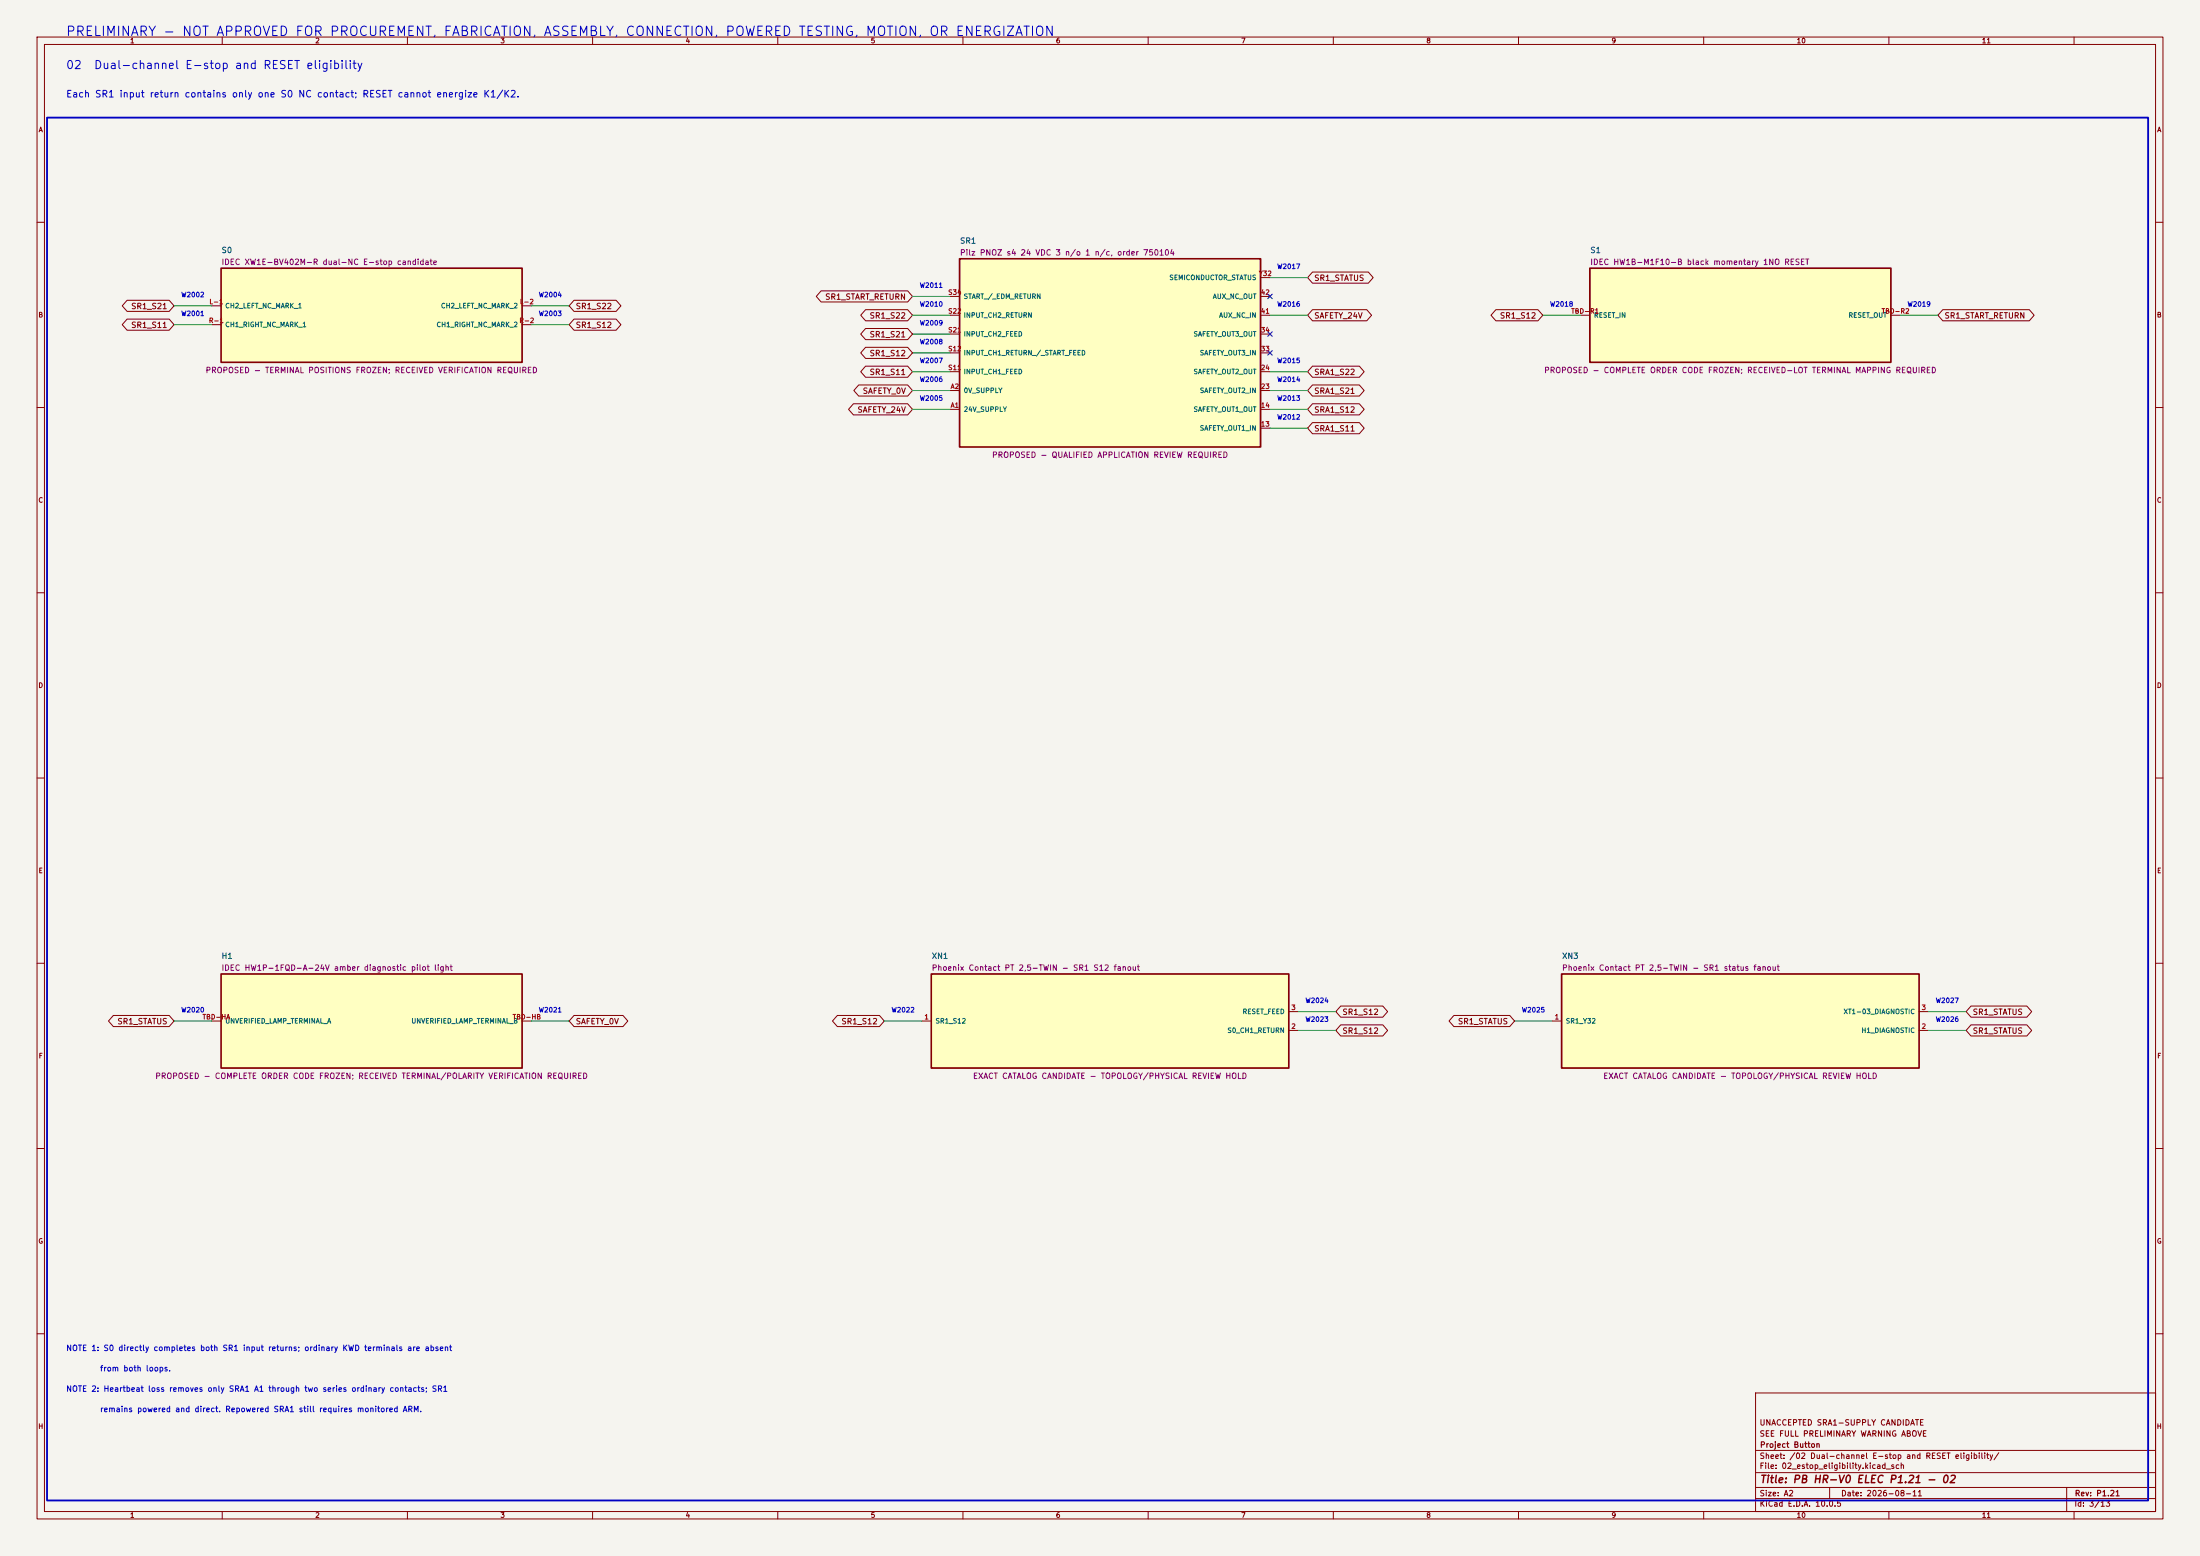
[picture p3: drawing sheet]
(kicad_sch
 (version 20250114) (generator "eeschema") (generator_version "10.0") (paper "A2")
 (title_block (title "PB HR-V0 ELEC P1.21 - 02") (date "2026-08-11") (rev "P1.21")
  (company "Project Button") (comment 1 "SEE FULL PRELIMINARY WARNING ABOVE") (comment 2 "UNACCEPTED SRA1-SUPPLY CANDIDATE"))
 (lib_symbols (symbol "PBV3:S0"
   (pin_names (offset 1.016)) (exclude_from_sim no) (in_bom yes) (on_board yes)
   (property "Reference" "S0" (at -40.64 -16.70 0) (effects (font (size 1.50 1.50)) (justify left bottom)))
   (property "Value" "IDEC XW1E-BV402M-R dual-NC E-stop candidate" (at 0.00 0.00 0) (effects (font (size 1.50 1.50)) (hide yes)))
   (property "Footprint" "" (at 0.00 0.00 0) (effects (font (size 1.50 1.50)) (hide yes)))
   (property "Datasheet" "https://www.idec.com/en-us/switches-indicator-lights/switches-pushbuttons/emergency-stop-switches/xw-22mm-estop/xw1e-bv402m-r" (at 0.00 0.00 0) (effects (font (size 1.50 1.50)) (hide yes)))
   (property "Description" "Candidate is documented as 40 mm mushroom, turn/pull reset, 2NC, screw terminal and terminal cover. With TOP up in the manufacturer bottom view, project channel 1 is the right NC pair marked 1-2 and channel 2 is the left NC pair marked 1-2. R-/L- prefixes are project-unique KiCad designators, not extra manufacturer markings. Verify orientation, markings and both positively opening NC channels on the received device before wiring." (at 0.00 0.00 0) (effects (font (size 1.50 1.50)) (hide yes)))
   (property "Status" "PROPOSED - TERMINAL POSITIONS FROZEN; RECEIVED VERIFICATION REQUIRED" (at 0.00 15.70 0) (effects (font (size 1.50 1.50)) (justify bottom)))
   (property "Evidence" "IDEC XW product page plus XW-Indicator-Datasheet terminal arrangement, rechecked 2026-08-06; exact received device still requires bottom-view and continuity verification." (at 0.00 0.00 0) (effects (font (size 1.50 1.50)) (hide yes)))
   (property "Display" "IDEC XW1E-BV402M-R dual-NC E-stop candidate" (at -40.64 -13.50 0) (effects (font (size 1.50 1.50)) (justify left bottom)))
   (symbol "S0_0_1"
    (rectangle (start -40.64 -12.70) (end 40.64 12.70) (stroke (width 0.45) (type solid)) (fill (type background))))
   (symbol "S0_1_1" (pin passive line (at -43.18 -2.54 0) (length 2.54) (name "CH1 RIGHT NC MARK 1" (effects (font (size 1.27 1.27)))) (number "R-1" (effects (font (size 1.27 1.27))))) (pin passive line (at -43.18 2.54 0) (length 2.54) (name "CH2 LEFT NC MARK 1" (effects (font (size 1.27 1.27)))) (number "L-1" (effects (font (size 1.27 1.27))))) (pin passive line (at 43.18 -2.54 180) (length 2.54) (name "CH1 RIGHT NC MARK 2" (effects (font (size 1.27 1.27)))) (number "R-2" (effects (font (size 1.27 1.27))))) (pin passive line (at 43.18 2.54 180) (length 2.54) (name "CH2 LEFT NC MARK 2" (effects (font (size 1.27 1.27)))) (number "L-2" (effects (font (size 1.27 1.27))))))
   (embedded_fonts no))
(symbol "PBV3:SR1"
   (pin_names (offset 1.016)) (exclude_from_sim no) (in_bom yes) (on_board yes)
   (property "Reference" "SR1" (at -40.64 -29.40 0) (effects (font (size 1.50 1.50)) (justify left bottom)))
   (property "Value" "Pilz PNOZ s4 24 VDC 3 n/o 1 n/c, order 750104" (at 0.00 0.00 0) (effects (font (size 1.50 1.50)) (hide yes)))
   (property "Footprint" "" (at 0.00 0.00 0) (effects (font (size 1.50 1.50)) (hide yes)))
   (property "Datasheet" "https://www.pilz.com/en-INT/eshop/product/750104" (at 0.00 0.00 0) (effects (font (size 1.50 1.50)) (hide yes)))
   (property "Description" "First-stage E-stop eligibility relay; all inputs, supply and outputs remain independent of the ordinary watchdog. Mode: short-cross detection plus monitored start on falling edge; seal and inspect selector with power removed." (at 0.00 0.00 0) (effects (font (size 1.50 1.50)) (hide yes)))
   (property "Status" "PROPOSED - QUALIFIED APPLICATION REVIEW REQUIRED" (at 0.00 28.40 0) (effects (font (size 1.50 1.50)) (justify bottom)))
   (property "Evidence" "Pilz operating manual 21396-EN-23; PDF metadata 2026-06-17; portal file 2026-06-22; SHA-256 4B6E4768CEFAEDAF54F006347D32A8A04964B59A16F3616D8AC43698D3626BB4; terminals and timing rechecked 2026-08-08." (at 0.00 0.00 0) (effects (font (size 1.50 1.50)) (hide yes)))
   (property "Display" "Pilz PNOZ s4 24 VDC 3 n/o 1 n/c, order 750104" (at -40.64 -26.20 0) (effects (font (size 1.50 1.50)) (justify left bottom)))
   (symbol "SR1_0_1"
    (rectangle (start -40.64 -25.40) (end 40.64 25.40) (stroke (width 0.45) (type solid)) (fill (type background))))
   (symbol "SR1_1_1" (pin passive line (at -43.18 -15.24 0) (length 2.54) (name "24V SUPPLY" (effects (font (size 1.27 1.27)))) (number "A1" (effects (font (size 1.27 1.27))))) (pin passive line (at -43.18 -10.16 0) (length 2.54) (name "0V SUPPLY" (effects (font (size 1.27 1.27)))) (number "A2" (effects (font (size 1.27 1.27))))) (pin passive line (at -43.18 -5.08 0) (length 2.54) (name "INPUT CH1 FEED" (effects (font (size 1.27 1.27)))) (number "S11" (effects (font (size 1.27 1.27))))) (pin passive line (at -43.18 0.00 0) (length 2.54) (name "INPUT CH1 RETURN / START FEED" (effects (font (size 1.27 1.27)))) (number "S12" (effects (font (size 1.27 1.27))))) (pin passive line (at -43.18 5.08 0) (length 2.54) (name "INPUT CH2 FEED" (effects (font (size 1.27 1.27)))) (number "S21" (effects (font (size 1.27 1.27))))) (pin passive line (at -43.18 10.16 0) (length 2.54) (name "INPUT CH2 RETURN" (effects (font (size 1.27 1.27)))) (number "S22" (effects (font (size 1.27 1.27))))) (pin passive line (at -43.18 15.24 0) (length 2.54) (name "START / EDM RETURN" (effects (font (size 1.27 1.27)))) (number "S34" (effects (font (size 1.27 1.27))))) (pin passive line (at 43.18 -20.32 180) (length 2.54) (name "SAFETY OUT1 IN" (effects (font (size 1.27 1.27)))) (number "13" (effects (font (size 1.27 1.27))))) (pin passive line (at 43.18 -15.24 180) (length 2.54) (name "SAFETY OUT1 OUT" (effects (font (size 1.27 1.27)))) (number "14" (effects (font (size 1.27 1.27))))) (pin passive line (at 43.18 -10.16 180) (length 2.54) (name "SAFETY OUT2 IN" (effects (font (size 1.27 1.27)))) (number "23" (effects (font (size 1.27 1.27))))) (pin passive line (at 43.18 -5.08 180) (length 2.54) (name "SAFETY OUT2 OUT" (effects (font (size 1.27 1.27)))) (number "24" (effects (font (size 1.27 1.27))))) (pin passive line (at 43.18 0.00 180) (length 2.54) (name "SAFETY OUT3 IN" (effects (font (size 1.27 1.27)))) (number "33" (effects (font (size 1.27 1.27))))) (pin passive line (at 43.18 5.08 180) (length 2.54) (name "SAFETY OUT3 OUT" (effects (font (size 1.27 1.27)))) (number "34" (effects (font (size 1.27 1.27))))) (pin passive line (at 43.18 10.16 180) (length 2.54) (name "AUX NC IN" (effects (font (size 1.27 1.27)))) (number "41" (effects (font (size 1.27 1.27))))) (pin passive line (at 43.18 15.24 180) (length 2.54) (name "AUX NC OUT" (effects (font (size 1.27 1.27)))) (number "42" (effects (font (size 1.27 1.27))))) (pin passive line (at 43.18 20.32 180) (length 2.54) (name "SEMICONDUCTOR STATUS" (effects (font (size 1.27 1.27)))) (number "Y32" (effects (font (size 1.27 1.27))))))
   (embedded_fonts no))
(symbol "PBV3:S1"
   (pin_names (offset 1.016)) (exclude_from_sim no) (in_bom yes) (on_board yes)
   (property "Reference" "S1" (at -40.64 -16.70 0) (effects (font (size 1.50 1.50)) (justify left bottom)))
   (property "Value" "IDEC HW1B-M1F10-B black momentary 1NO RESET" (at 0.00 0.00 0) (effects (font (size 1.50 1.50)) (hide yes)))
   (property "Footprint" "" (at 0.00 0.00 0) (effects (font (size 1.50 1.50)) (hide yes)))
   (property "Datasheet" "https://www.idec.com/en-us/switches-indicator-lights/switches-pushbuttons/pushbuttons-pilot-lights/hw-22mm-heavy-duty/hw1b-m1f10-b" (at 0.00 0.00 0) (effects (font (size 1.50 1.50)) (hide yes)))
   (property "Description" "Exact black flush momentary 1NO screw-terminal complete assembly is frozen for RESET. IDEC states that old and redesigned HW assemblies can ship under the same complete order code during the transition that began 2026-06-15, and the live product-page BOM returned no component detail on 2026-08-07. Do not copy legacy or push-in terminal numbers. The panel shall carry the explicit RESET legend and remain outside the swept envelope. Record the received design, underside orientation, molded terminal marks and released/pressed continuity before replacing either TBD terminal." (at 0.00 0.00 0) (effects (font (size 1.50 1.50)) (hide yes)))
   (property "Status" "PROPOSED - COMPLETE ORDER CODE FROZEN; RECEIVED-LOT TERMINAL MAPPING REQUIRED" (at 0.00 15.70 0) (effects (font (size 1.50 1.50)) (justify bottom)))
   (property "Evidence" "IDEC US product page and HW Series Catalog_Screw dated 2026-07-23 plus IDEC HW specification-change notice dated 2026-07-14; live page/BOM rechecked 2026-08-07." (at 0.00 0.00 0) (effects (font (size 1.50 1.50)) (hide yes)))
   (property "Display" "IDEC HW1B-M1F10-B black momentary 1NO RESET" (at -40.64 -13.50 0) (effects (font (size 1.50 1.50)) (justify left bottom)))
   (symbol "S1_0_1"
    (rectangle (start -40.64 -12.70) (end 40.64 12.70) (stroke (width 0.45) (type solid)) (fill (type background))))
   (symbol "S1_1_1" (pin passive line (at -43.18 0.00 0) (length 2.54) (name "RESET IN" (effects (font (size 1.27 1.27)))) (number "TBD-R1" (effects (font (size 1.27 1.27))))) (pin passive line (at 43.18 0.00 180) (length 2.54) (name "RESET OUT" (effects (font (size 1.27 1.27)))) (number "TBD-R2" (effects (font (size 1.27 1.27))))))
   (embedded_fonts no))
(symbol "PBV3:H1"
   (pin_names (offset 1.016)) (exclude_from_sim no) (in_bom yes) (on_board yes)
   (property "Reference" "H1" (at -40.64 -16.70 0) (effects (font (size 1.50 1.50)) (justify left bottom)))
   (property "Value" "IDEC HW1P-1FQD-A-24V amber diagnostic pilot light" (at 0.00 0.00 0) (effects (font (size 1.50 1.50)) (hide yes)))
   (property "Footprint" "" (at 0.00 0.00 0) (effects (font (size 1.50 1.50)) (hide yes)))
   (property "Datasheet" "https://www.idec.com/en-us/switches-indicator-lights/switches-pushbuttons/22mm-25mm-30mm-switches/hw-22mm-heavy-duty/hw1p-1fqd-a-24v" (at 0.00 0.00 0) (effects (font (size 1.50 1.50)) (hide yes)))
   (property "Description" "Exact amber round flush 22 mm pilot-light complete assembly is frozen. The current IDEC page identifies a black plastic bezel, screw terminals and 24 VAC/DC illumination, but no received terminal marking, orientation, internal circuit or polarity result is recorded. TBD-HA/TBD-HB are project placeholders, not manufacturer markings. Label H1 RESET STAGE READY - DIAGNOSTIC ONLY / NO MOTION AUTHORITY. Do not call it SAFE or ARMED and assign no safety credit. Execute docs/hr-v0-h1-receiving-p0.1.md before replacing placeholders or wiring the lamp." (at 0.00 0.00 0) (effects (font (size 1.50 1.50)) (hide yes)))
   (property "Status" "PROPOSED - COMPLETE ORDER CODE FROZEN; RECEIVED TERMINAL/POLARITY VERIFICATION REQUIRED" (at 0.00 15.70 0) (effects (font (size 1.50 1.50)) (justify bottom)))
   (property "Evidence" "IDEC USA current product page and HW Series Catalog_Screw dated 2026-07-23; product page rechecked 2026-08-07. Received terminal identity, internal circuit, polarity/current, brightness and legend acceptance remain open." (at 0.00 0.00 0) (effects (font (size 1.50 1.50)) (hide yes)))
   (property "Display" "IDEC HW1P-1FQD-A-24V amber diagnostic pilot light" (at -40.64 -13.50 0) (effects (font (size 1.50 1.50)) (justify left bottom)))
   (symbol "H1_0_1"
    (rectangle (start -40.64 -12.70) (end 40.64 12.70) (stroke (width 0.45) (type solid)) (fill (type background))))
   (symbol "H1_1_1" (pin passive line (at -43.18 0.00 0) (length 2.54) (name "UNVERIFIED LAMP TERMINAL A" (effects (font (size 1.27 1.27)))) (number "TBD-HA" (effects (font (size 1.27 1.27))))) (pin passive line (at 43.18 0.00 180) (length 2.54) (name "UNVERIFIED LAMP TERMINAL B" (effects (font (size 1.27 1.27)))) (number "TBD-HB" (effects (font (size 1.27 1.27))))))
   (embedded_fonts no))
(symbol "PBV3:XN1"
   (pin_names (offset 1.016)) (exclude_from_sim no) (in_bom yes) (on_board yes)
   (property "Reference" "XN1" (at -48.26 -16.70 0) (effects (font (size 1.50 1.50)) (justify left bottom)))
   (property "Value" "Phoenix Contact PT 2,5-TWIN, item 3209549 - SR1 S12 fanout" (at 0.00 0.00 0) (effects (font (size 1.50 1.50)) (hide yes)))
   (property "Footprint" "" (at 0.00 0.00 0) (effects (font (size 1.50 1.50)) (hide yes)))
   (property "Datasheet" "https://www.phoenixcontact.com/us/products/3209549" (at 0.00 0.00 0) (effects (font (size 1.50 1.50)) (hide yes)))
   (property "Description" "Three independent push-in clamping points replace an implicit three-way splice. Position allocation is controlled only by the R222 point-to-point schedule; conductor, marking, installation and safety review remain open." (at 0.00 0.00 0) (effects (font (size 1.50 1.50)) (hide yes)))
   (property "Status" "EXACT CATALOG CANDIDATE - TOPOLOGY/PHYSICAL REVIEW HOLD" (at 0.00 15.70 0) (effects (font (size 1.50 1.50)) (justify bottom)))
   (property "Evidence" "Official generated product PDF dated 2026-08-10; three connections, 0.14-4 mm2 flexible, 8-10 mm strip, 24 A nominal." (at 0.00 0.00 0) (effects (font (size 1.50 1.50)) (hide yes)))
   (property "Display" "Phoenix Contact PT 2,5-TWIN - SR1 S12 fanout" (at -48.26 -13.50 0) (effects (font (size 1.50 1.50)) (justify left bottom)))
   (symbol "XN1_0_1"
    (rectangle (start -48.26 -12.70) (end 48.26 12.70) (stroke (width 0.45) (type solid)) (fill (type background))))
   (symbol "XN1_1_1" (pin passive line (at -50.80 0.00 0) (length 2.54) (name "SR1 S12" (effects (font (size 1.27 1.27)))) (number "1" (effects (font (size 1.27 1.27))))) (pin passive line (at 50.80 -2.54 180) (length 2.54) (name "S0 CH1 RETURN" (effects (font (size 1.27 1.27)))) (number "2" (effects (font (size 1.27 1.27))))) (pin passive line (at 50.80 2.54 180) (length 2.54) (name "RESET FEED" (effects (font (size 1.27 1.27)))) (number "3" (effects (font (size 1.27 1.27))))))
   (embedded_fonts no))
(symbol "PBV3:XN3"
   (pin_names (offset 1.016)) (exclude_from_sim no) (in_bom yes) (on_board yes)
   (property "Reference" "XN3" (at -48.26 -16.70 0) (effects (font (size 1.50 1.50)) (justify left bottom)))
   (property "Value" "Phoenix Contact PT 2,5-TWIN, item 3209549 - SR1 status fanout" (at 0.00 0.00 0) (effects (font (size 1.50 1.50)) (hide yes)))
   (property "Footprint" "" (at 0.00 0.00 0) (effects (font (size 1.50 1.50)) (hide yes)))
   (property "Datasheet" "https://www.phoenixcontact.com/us/products/3209549" (at 0.00 0.00 0) (effects (font (size 1.50 1.50)) (hide yes)))
   (property "Description" "Diagnostic-only three-way node. No safety credit. Conductor, loading, marking, installation and received verification remain open." (at 0.00 0.00 0) (effects (font (size 1.50 1.50)) (hide yes)))
   (property "Status" "EXACT CATALOG CANDIDATE - TOPOLOGY/PHYSICAL REVIEW HOLD" (at 0.00 15.70 0) (effects (font (size 1.50 1.50)) (justify bottom)))
   (property "Evidence" "Official generated product PDF dated 2026-08-10; same terminal envelope as XN1." (at 0.00 0.00 0) (effects (font (size 1.50 1.50)) (hide yes)))
   (property "Display" "Phoenix Contact PT 2,5-TWIN - SR1 status fanout" (at -48.26 -13.50 0) (effects (font (size 1.50 1.50)) (justify left bottom)))
   (symbol "XN3_0_1"
    (rectangle (start -48.26 -12.70) (end 48.26 12.70) (stroke (width 0.45) (type solid)) (fill (type background))))
   (symbol "XN3_1_1" (pin passive line (at -50.80 0.00 0) (length 2.54) (name "SR1 Y32" (effects (font (size 1.27 1.27)))) (number "1" (effects (font (size 1.27 1.27))))) (pin passive line (at 50.80 -2.54 180) (length 2.54) (name "H1 DIAGNOSTIC" (effects (font (size 1.27 1.27)))) (number "2" (effects (font (size 1.27 1.27))))) (pin passive line (at 50.80 2.54 180) (length 2.54) (name "XT1-03 DIAGNOSTIC" (effects (font (size 1.27 1.27)))) (number "3" (effects (font (size 1.27 1.27))))))
   (embedded_fonts no)))
 (text "PRELIMINARY - NOT APPROVED FOR PROCUREMENT, FABRICATION, ASSEMBLY, CONNECTION, POWERED TESTING, MOTION, OR ENERGIZATION" (exclude_from_sim no) (at 17.78 10.16 0) (effects (font (size 2.54 2.54)) (justify left bottom))) (text "02  Dual-channel E-stop and RESET eligibility" (exclude_from_sim no) (at 17.78 19.05 0) (effects (font (size 2.20 2.20)) (justify left bottom))) (text "Each SR1 input return contains only one S0 NC contact; RESET cannot energize K1/K2." (exclude_from_sim no) (at 17.78 26.67 0) (effects (font (size 1.80 1.80)) (justify left bottom))) (rectangle (start 12.70 31.75) (end 580.00 405.00) (stroke (width 0.50) (type solid)) (fill (type none))) (wire (pts (xy 57.15 87.63) (xy 46.99 87.63)) (stroke (width 0) (type default)))
(global_label "SR1_S11" (shape bidirectional) (at 46.99 87.63 180) (fields_autoplaced yes) (effects (font (size 1.50 1.50)) (justify right))
    (property "Intersheetrefs" "${INTERSHEET_REFS}" (at 46.99 90.17 0) (effects (font (size 1.27 1.27)) (hide yes))))
(text "W2001" (exclude_from_sim no) (at 52.07 85.63 0) (effects (font (size 1.27 1.27)) (justify bottom)))
(wire (pts (xy 57.15 82.55) (xy 46.99 82.55)) (stroke (width 0) (type default)))
(global_label "SR1_S21" (shape bidirectional) (at 46.99 82.55 180) (fields_autoplaced yes) (effects (font (size 1.50 1.50)) (justify right))
    (property "Intersheetrefs" "${INTERSHEET_REFS}" (at 46.99 85.09 0) (effects (font (size 1.27 1.27)) (hide yes))))
(text "W2002" (exclude_from_sim no) (at 52.07 80.55 0) (effects (font (size 1.27 1.27)) (justify bottom)))
(wire (pts (xy 143.51 87.63) (xy 153.67 87.63)) (stroke (width 0) (type default)))
(global_label "SR1_S12" (shape bidirectional) (at 153.67 87.63 0) (fields_autoplaced yes) (effects (font (size 1.50 1.50)) (justify left))
    (property "Intersheetrefs" "${INTERSHEET_REFS}" (at 153.67 90.17 0) (effects (font (size 1.27 1.27)) (hide yes))))
(text "W2003" (exclude_from_sim no) (at 148.59 85.63 0) (effects (font (size 1.27 1.27)) (justify bottom)))
(wire (pts (xy 143.51 82.55) (xy 153.67 82.55)) (stroke (width 0) (type default)))
(global_label "SR1_S22" (shape bidirectional) (at 153.67 82.55 0) (fields_autoplaced yes) (effects (font (size 1.50 1.50)) (justify left))
    (property "Intersheetrefs" "${INTERSHEET_REFS}" (at 153.67 85.09 0) (effects (font (size 1.27 1.27)) (hide yes))))
(text "W2004" (exclude_from_sim no) (at 148.59 80.55 0) (effects (font (size 1.27 1.27)) (justify bottom))) (wire (pts (xy 256.54 110.49) (xy 246.38 110.49)) (stroke (width 0) (type default)))
(global_label "SAFETY_24V" (shape bidirectional) (at 246.38 110.49 180) (fields_autoplaced yes) (effects (font (size 1.50 1.50)) (justify right))
    (property "Intersheetrefs" "${INTERSHEET_REFS}" (at 246.38 113.03 0) (effects (font (size 1.27 1.27)) (hide yes))))
(text "W2005" (exclude_from_sim no) (at 251.46 108.49 0) (effects (font (size 1.27 1.27)) (justify bottom)))
(wire (pts (xy 256.54 105.41) (xy 246.38 105.41)) (stroke (width 0) (type default)))
(global_label "SAFETY_0V" (shape bidirectional) (at 246.38 105.41 180) (fields_autoplaced yes) (effects (font (size 1.50 1.50)) (justify right))
    (property "Intersheetrefs" "${INTERSHEET_REFS}" (at 246.38 107.95 0) (effects (font (size 1.27 1.27)) (hide yes))))
(text "W2006" (exclude_from_sim no) (at 251.46 103.41 0) (effects (font (size 1.27 1.27)) (justify bottom)))
(wire (pts (xy 256.54 100.33) (xy 246.38 100.33)) (stroke (width 0) (type default)))
(global_label "SR1_S11" (shape bidirectional) (at 246.38 100.33 180) (fields_autoplaced yes) (effects (font (size 1.50 1.50)) (justify right))
    (property "Intersheetrefs" "${INTERSHEET_REFS}" (at 246.38 102.87 0) (effects (font (size 1.27 1.27)) (hide yes))))
(text "W2007" (exclude_from_sim no) (at 251.46 98.33 0) (effects (font (size 1.27 1.27)) (justify bottom)))
(wire (pts (xy 256.54 95.25) (xy 246.38 95.25)) (stroke (width 0) (type default)))
(global_label "SR1_S12" (shape bidirectional) (at 246.38 95.25 180) (fields_autoplaced yes) (effects (font (size 1.50 1.50)) (justify right))
    (property "Intersheetrefs" "${INTERSHEET_REFS}" (at 246.38 97.79 0) (effects (font (size 1.27 1.27)) (hide yes))))
(text "W2008" (exclude_from_sim no) (at 251.46 93.25 0) (effects (font (size 1.27 1.27)) (justify bottom)))
(wire (pts (xy 256.54 90.17) (xy 246.38 90.17)) (stroke (width 0) (type default)))
(global_label "SR1_S21" (shape bidirectional) (at 246.38 90.17 180) (fields_autoplaced yes) (effects (font (size 1.50 1.50)) (justify right))
    (property "Intersheetrefs" "${INTERSHEET_REFS}" (at 246.38 92.71 0) (effects (font (size 1.27 1.27)) (hide yes))))
(text "W2009" (exclude_from_sim no) (at 251.46 88.17 0) (effects (font (size 1.27 1.27)) (justify bottom)))
(wire (pts (xy 256.54 85.09) (xy 246.38 85.09)) (stroke (width 0) (type default)))
(global_label "SR1_S22" (shape bidirectional) (at 246.38 85.09 180) (fields_autoplaced yes) (effects (font (size 1.50 1.50)) (justify right))
    (property "Intersheetrefs" "${INTERSHEET_REFS}" (at 246.38 87.63 0) (effects (font (size 1.27 1.27)) (hide yes))))
(text "W2010" (exclude_from_sim no) (at 251.46 83.09 0) (effects (font (size 1.27 1.27)) (justify bottom)))
(wire (pts (xy 256.54 80.01) (xy 246.38 80.01)) (stroke (width 0) (type default)))
(global_label "SR1_START_RETURN" (shape bidirectional) (at 246.38 80.01 180) (fields_autoplaced yes) (effects (font (size 1.50 1.50)) (justify right))
    (property "Intersheetrefs" "${INTERSHEET_REFS}" (at 246.38 82.55 0) (effects (font (size 1.27 1.27)) (hide yes))))
(text "W2011" (exclude_from_sim no) (at 251.46 78.01 0) (effects (font (size 1.27 1.27)) (justify bottom)))
(wire (pts (xy 342.90 115.57) (xy 353.06 115.57)) (stroke (width 0) (type default)))
(global_label "SRA1_S11" (shape bidirectional) (at 353.06 115.57 0) (fields_autoplaced yes) (effects (font (size 1.50 1.50)) (justify left))
    (property "Intersheetrefs" "${INTERSHEET_REFS}" (at 353.06 118.11 0) (effects (font (size 1.27 1.27)) (hide yes))))
(text "W2012" (exclude_from_sim no) (at 347.98 113.57 0) (effects (font (size 1.27 1.27)) (justify bottom)))
(wire (pts (xy 342.90 110.49) (xy 353.06 110.49)) (stroke (width 0) (type default)))
(global_label "SRA1_S12" (shape bidirectional) (at 353.06 110.49 0) (fields_autoplaced yes) (effects (font (size 1.50 1.50)) (justify left))
    (property "Intersheetrefs" "${INTERSHEET_REFS}" (at 353.06 113.03 0) (effects (font (size 1.27 1.27)) (hide yes))))
(text "W2013" (exclude_from_sim no) (at 347.98 108.49 0) (effects (font (size 1.27 1.27)) (justify bottom)))
(wire (pts (xy 342.90 105.41) (xy 353.06 105.41)) (stroke (width 0) (type default)))
(global_label "SRA1_S21" (shape bidirectional) (at 353.06 105.41 0) (fields_autoplaced yes) (effects (font (size 1.50 1.50)) (justify left))
    (property "Intersheetrefs" "${INTERSHEET_REFS}" (at 353.06 107.95 0) (effects (font (size 1.27 1.27)) (hide yes))))
(text "W2014" (exclude_from_sim no) (at 347.98 103.41 0) (effects (font (size 1.27 1.27)) (justify bottom)))
(wire (pts (xy 342.90 100.33) (xy 353.06 100.33)) (stroke (width 0) (type default)))
(global_label "SRA1_S22" (shape bidirectional) (at 353.06 100.33 0) (fields_autoplaced yes) (effects (font (size 1.50 1.50)) (justify left))
    (property "Intersheetrefs" "${INTERSHEET_REFS}" (at 353.06 102.87 0) (effects (font (size 1.27 1.27)) (hide yes))))
(text "W2015" (exclude_from_sim no) (at 347.98 98.33 0) (effects (font (size 1.27 1.27)) (justify bottom)))
(no_connect (at 342.90 95.25))
(no_connect (at 342.90 90.17))
(wire (pts (xy 342.90 85.09) (xy 353.06 85.09)) (stroke (width 0) (type default)))
(global_label "SAFETY_24V" (shape bidirectional) (at 353.06 85.09 0) (fields_autoplaced yes) (effects (font (size 1.50 1.50)) (justify left))
    (property "Intersheetrefs" "${INTERSHEET_REFS}" (at 353.06 87.63 0) (effects (font (size 1.27 1.27)) (hide yes))))
(text "W2016" (exclude_from_sim no) (at 347.98 83.09 0) (effects (font (size 1.27 1.27)) (justify bottom)))
(no_connect (at 342.90 80.01))
(wire (pts (xy 342.90 74.93) (xy 353.06 74.93)) (stroke (width 0) (type default)))
(global_label "SR1_STATUS" (shape bidirectional) (at 353.06 74.93 0) (fields_autoplaced yes) (effects (font (size 1.50 1.50)) (justify left))
    (property "Intersheetrefs" "${INTERSHEET_REFS}" (at 353.06 77.47 0) (effects (font (size 1.27 1.27)) (hide yes))))
(text "W2017" (exclude_from_sim no) (at 347.98 72.93 0) (effects (font (size 1.27 1.27)) (justify bottom))) (wire (pts (xy 426.72 85.09) (xy 416.56 85.09)) (stroke (width 0) (type default)))
(global_label "SR1_S12" (shape bidirectional) (at 416.56 85.09 180) (fields_autoplaced yes) (effects (font (size 1.50 1.50)) (justify right))
    (property "Intersheetrefs" "${INTERSHEET_REFS}" (at 416.56 87.63 0) (effects (font (size 1.27 1.27)) (hide yes))))
(text "W2018" (exclude_from_sim no) (at 421.64 83.09 0) (effects (font (size 1.27 1.27)) (justify bottom)))
(wire (pts (xy 513.08 85.09) (xy 523.24 85.09)) (stroke (width 0) (type default)))
(global_label "SR1_START_RETURN" (shape bidirectional) (at 523.24 85.09 0) (fields_autoplaced yes) (effects (font (size 1.50 1.50)) (justify left))
    (property "Intersheetrefs" "${INTERSHEET_REFS}" (at 523.24 87.63 0) (effects (font (size 1.27 1.27)) (hide yes))))
(text "W2019" (exclude_from_sim no) (at 518.16 83.09 0) (effects (font (size 1.27 1.27)) (justify bottom))) (wire (pts (xy 57.15 275.59) (xy 46.99 275.59)) (stroke (width 0) (type default)))
(global_label "SR1_STATUS" (shape bidirectional) (at 46.99 275.59 180) (fields_autoplaced yes) (effects (font (size 1.50 1.50)) (justify right))
    (property "Intersheetrefs" "${INTERSHEET_REFS}" (at 46.99 278.13 0) (effects (font (size 1.27 1.27)) (hide yes))))
(text "W2020" (exclude_from_sim no) (at 52.07 273.59 0) (effects (font (size 1.27 1.27)) (justify bottom)))
(wire (pts (xy 143.51 275.59) (xy 153.67 275.59)) (stroke (width 0) (type default)))
(global_label "SAFETY_0V" (shape bidirectional) (at 153.67 275.59 0) (fields_autoplaced yes) (effects (font (size 1.50 1.50)) (justify left))
    (property "Intersheetrefs" "${INTERSHEET_REFS}" (at 153.67 278.13 0) (effects (font (size 1.27 1.27)) (hide yes))))
(text "W2021" (exclude_from_sim no) (at 148.59 273.59 0) (effects (font (size 1.27 1.27)) (justify bottom))) (wire (pts (xy 248.92 275.59) (xy 238.76 275.59)) (stroke (width 0) (type default)))
(global_label "SR1_S12" (shape bidirectional) (at 238.76 275.59 180) (fields_autoplaced yes) (effects (font (size 1.50 1.50)) (justify right))
    (property "Intersheetrefs" "${INTERSHEET_REFS}" (at 238.76 278.13 0) (effects (font (size 1.27 1.27)) (hide yes))))
(text "W2022" (exclude_from_sim no) (at 243.84 273.59 0) (effects (font (size 1.27 1.27)) (justify bottom)))
(wire (pts (xy 350.52 278.13) (xy 360.68 278.13)) (stroke (width 0) (type default)))
(global_label "SR1_S12" (shape bidirectional) (at 360.68 278.13 0) (fields_autoplaced yes) (effects (font (size 1.50 1.50)) (justify left))
    (property "Intersheetrefs" "${INTERSHEET_REFS}" (at 360.68 280.67 0) (effects (font (size 1.27 1.27)) (hide yes))))
(text "W2023" (exclude_from_sim no) (at 355.60 276.13 0) (effects (font (size 1.27 1.27)) (justify bottom)))
(wire (pts (xy 350.52 273.05) (xy 360.68 273.05)) (stroke (width 0) (type default)))
(global_label "SR1_S12" (shape bidirectional) (at 360.68 273.05 0) (fields_autoplaced yes) (effects (font (size 1.50 1.50)) (justify left))
    (property "Intersheetrefs" "${INTERSHEET_REFS}" (at 360.68 275.59 0) (effects (font (size 1.27 1.27)) (hide yes))))
(text "W2024" (exclude_from_sim no) (at 355.60 271.05 0) (effects (font (size 1.27 1.27)) (justify bottom))) (wire (pts (xy 419.10 275.59) (xy 408.94 275.59)) (stroke (width 0) (type default)))
(global_label "SR1_STATUS" (shape bidirectional) (at 408.94 275.59 180) (fields_autoplaced yes) (effects (font (size 1.50 1.50)) (justify right))
    (property "Intersheetrefs" "${INTERSHEET_REFS}" (at 408.94 278.13 0) (effects (font (size 1.27 1.27)) (hide yes))))
(text "W2025" (exclude_from_sim no) (at 414.02 273.59 0) (effects (font (size 1.27 1.27)) (justify bottom)))
(wire (pts (xy 520.70 278.13) (xy 530.86 278.13)) (stroke (width 0) (type default)))
(global_label "SR1_STATUS" (shape bidirectional) (at 530.86 278.13 0) (fields_autoplaced yes) (effects (font (size 1.50 1.50)) (justify left))
    (property "Intersheetrefs" "${INTERSHEET_REFS}" (at 530.86 280.67 0) (effects (font (size 1.27 1.27)) (hide yes))))
(text "W2026" (exclude_from_sim no) (at 525.78 276.13 0) (effects (font (size 1.27 1.27)) (justify bottom)))
(wire (pts (xy 520.70 273.05) (xy 530.86 273.05)) (stroke (width 0) (type default)))
(global_label "SR1_STATUS" (shape bidirectional) (at 530.86 273.05 0) (fields_autoplaced yes) (effects (font (size 1.50 1.50)) (justify left))
    (property "Intersheetrefs" "${INTERSHEET_REFS}" (at 530.86 275.59 0) (effects (font (size 1.27 1.27)) (hide yes))))
(text "W2027" (exclude_from_sim no) (at 525.78 271.05 0) (effects (font (size 1.27 1.27)) (justify bottom))) (text "NOTE 1: S0 directly completes both SR1 input returns; ordinary KWD terminals are absent" (exclude_from_sim no) (at 17.78 365.00 0) (effects (font (size 1.50 1.50)) (justify left bottom))) (text "        from both loops." (exclude_from_sim no) (at 17.78 370.50 0) (effects (font (size 1.50 1.50)) (justify left bottom))) (text "NOTE 2: Heartbeat loss removes only SRA1 A1 through two series ordinary contacts; SR1" (exclude_from_sim no) (at 17.78 376.00 0) (effects (font (size 1.50 1.50)) (justify left bottom))) (text "        remains powered and direct. Repowered SRA1 still requires monitored ARM." (exclude_from_sim no) (at 17.78 381.50 0) (effects (font (size 1.50 1.50)) (justify left bottom)))
 (symbol
   (lib_id "PBV3:S0") (at 100.33 85.09 0) (unit 1) (exclude_from_sim no) (in_bom yes) (on_board yes) (dnp no)
   (property "Reference" "S0" (at 59.69 68.39 0) (effects (font (size 1.50 1.50)) (justify left bottom)))
   (property "Value" "IDEC XW1E-BV402M-R dual-NC E-stop candidate" (at 100.33 85.09 0) (effects (font (size 1.50 1.50)) (hide yes)))
   (property "Footprint" "" (at 100.33 85.09 0) (effects (font (size 1.50 1.50)) (hide yes)))
   (property "Datasheet" "https://www.idec.com/en-us/switches-indicator-lights/switches-pushbuttons/emergency-stop-switches/xw-22mm-estop/xw1e-bv402m-r" (at 100.33 85.09 0) (effects (font (size 1.50 1.50)) (hide yes)))
   (property "Description" "Candidate is documented as 40 mm mushroom, turn/pull reset, 2NC, screw terminal and terminal cover. With TOP up in the manufacturer bottom view, project channel 1 is the right NC pair marked 1-2 and channel 2 is the left NC pair marked 1-2. R-/L- prefixes are project-unique KiCad designators, not extra manufacturer markings. Verify orientation, markings and both positively opening NC channels on the received device before wiring." (at 100.33 85.09 0) (effects (font (size 1.50 1.50)) (hide yes)))
   (property "Status" "PROPOSED - TERMINAL POSITIONS FROZEN; RECEIVED VERIFICATION REQUIRED" (at 100.33 100.79 0) (effects (font (size 1.50 1.50)) (justify bottom)))
   (property "Evidence" "IDEC XW product page plus XW-Indicator-Datasheet terminal arrangement, rechecked 2026-08-06; exact received device still requires bottom-view and continuity verification." (at 100.33 85.09 0) (effects (font (size 1.50 1.50)) (hide yes)))
   (property "Display" "IDEC XW1E-BV402M-R dual-NC E-stop candidate" (at 59.69 71.59 0) (effects (font (size 1.50 1.50)) (justify left bottom))) (pin "R-1") (pin "R-2") (pin "L-1") (pin "L-2"))
(symbol
   (lib_id "PBV3:SR1") (at 299.72 95.25 0) (unit 1) (exclude_from_sim no) (in_bom yes) (on_board yes) (dnp no)
   (property "Reference" "SR1" (at 259.08 65.85 0) (effects (font (size 1.50 1.50)) (justify left bottom)))
   (property "Value" "Pilz PNOZ s4 24 VDC 3 n/o 1 n/c, order 750104" (at 299.72 95.25 0) (effects (font (size 1.50 1.50)) (hide yes)))
   (property "Footprint" "" (at 299.72 95.25 0) (effects (font (size 1.50 1.50)) (hide yes)))
   (property "Datasheet" "https://www.pilz.com/en-INT/eshop/product/750104" (at 299.72 95.25 0) (effects (font (size 1.50 1.50)) (hide yes)))
   (property "Description" "First-stage E-stop eligibility relay; all inputs, supply and outputs remain independent of the ordinary watchdog. Mode: short-cross detection plus monitored start on falling edge; seal and inspect selector with power removed." (at 299.72 95.25 0) (effects (font (size 1.50 1.50)) (hide yes)))
   (property "Status" "PROPOSED - QUALIFIED APPLICATION REVIEW REQUIRED" (at 299.72 123.65 0) (effects (font (size 1.50 1.50)) (justify bottom)))
   (property "Evidence" "Pilz operating manual 21396-EN-23; PDF metadata 2026-06-17; portal file 2026-06-22; SHA-256 4B6E4768CEFAEDAF54F006347D32A8A04964B59A16F3616D8AC43698D3626BB4; terminals and timing rechecked 2026-08-08." (at 299.72 95.25 0) (effects (font (size 1.50 1.50)) (hide yes)))
   (property "Display" "Pilz PNOZ s4 24 VDC 3 n/o 1 n/c, order 750104" (at 259.08 69.05 0) (effects (font (size 1.50 1.50)) (justify left bottom))) (pin "A1") (pin "A2") (pin "S11") (pin "S12") (pin "S21") (pin "S22") (pin "S34") (pin "13") (pin "14") (pin "23") (pin "24") (pin "33") (pin "34") (pin "41") (pin "42") (pin "Y32"))
(symbol
   (lib_id "PBV3:S1") (at 469.90 85.09 0) (unit 1) (exclude_from_sim no) (in_bom yes) (on_board yes) (dnp no)
   (property "Reference" "S1" (at 429.26 68.39 0) (effects (font (size 1.50 1.50)) (justify left bottom)))
   (property "Value" "IDEC HW1B-M1F10-B black momentary 1NO RESET" (at 469.90 85.09 0) (effects (font (size 1.50 1.50)) (hide yes)))
   (property "Footprint" "" (at 469.90 85.09 0) (effects (font (size 1.50 1.50)) (hide yes)))
   (property "Datasheet" "https://www.idec.com/en-us/switches-indicator-lights/switches-pushbuttons/pushbuttons-pilot-lights/hw-22mm-heavy-duty/hw1b-m1f10-b" (at 469.90 85.09 0) (effects (font (size 1.50 1.50)) (hide yes)))
   (property "Description" "Exact black flush momentary 1NO screw-terminal complete assembly is frozen for RESET. IDEC states that old and redesigned HW assemblies can ship under the same complete order code during the transition that began 2026-06-15, and the live product-page BOM returned no component detail on 2026-08-07. Do not copy legacy or push-in terminal numbers. The panel shall carry the explicit RESET legend and remain outside the swept envelope. Record the received design, underside orientation, molded terminal marks and released/pressed continuity before replacing either TBD terminal." (at 469.90 85.09 0) (effects (font (size 1.50 1.50)) (hide yes)))
   (property "Status" "PROPOSED - COMPLETE ORDER CODE FROZEN; RECEIVED-LOT TERMINAL MAPPING REQUIRED" (at 469.90 100.79 0) (effects (font (size 1.50 1.50)) (justify bottom)))
   (property "Evidence" "IDEC US product page and HW Series Catalog_Screw dated 2026-07-23 plus IDEC HW specification-change notice dated 2026-07-14; live page/BOM rechecked 2026-08-07." (at 469.90 85.09 0) (effects (font (size 1.50 1.50)) (hide yes)))
   (property "Display" "IDEC HW1B-M1F10-B black momentary 1NO RESET" (at 429.26 71.59 0) (effects (font (size 1.50 1.50)) (justify left bottom))) (pin "TBD-R1") (pin "TBD-R2"))
(symbol
   (lib_id "PBV3:H1") (at 100.33 275.59 0) (unit 1) (exclude_from_sim no) (in_bom yes) (on_board yes) (dnp no)
   (property "Reference" "H1" (at 59.69 258.89 0) (effects (font (size 1.50 1.50)) (justify left bottom)))
   (property "Value" "IDEC HW1P-1FQD-A-24V amber diagnostic pilot light" (at 100.33 275.59 0) (effects (font (size 1.50 1.50)) (hide yes)))
   (property "Footprint" "" (at 100.33 275.59 0) (effects (font (size 1.50 1.50)) (hide yes)))
   (property "Datasheet" "https://www.idec.com/en-us/switches-indicator-lights/switches-pushbuttons/22mm-25mm-30mm-switches/hw-22mm-heavy-duty/hw1p-1fqd-a-24v" (at 100.33 275.59 0) (effects (font (size 1.50 1.50)) (hide yes)))
   (property "Description" "Exact amber round flush 22 mm pilot-light complete assembly is frozen. The current IDEC page identifies a black plastic bezel, screw terminals and 24 VAC/DC illumination, but no received terminal marking, orientation, internal circuit or polarity result is recorded. TBD-HA/TBD-HB are project placeholders, not manufacturer markings. Label H1 RESET STAGE READY - DIAGNOSTIC ONLY / NO MOTION AUTHORITY. Do not call it SAFE or ARMED and assign no safety credit. Execute docs/hr-v0-h1-receiving-p0.1.md before replacing placeholders or wiring the lamp." (at 100.33 275.59 0) (effects (font (size 1.50 1.50)) (hide yes)))
   (property "Status" "PROPOSED - COMPLETE ORDER CODE FROZEN; RECEIVED TERMINAL/POLARITY VERIFICATION REQUIRED" (at 100.33 291.29 0) (effects (font (size 1.50 1.50)) (justify bottom)))
   (property "Evidence" "IDEC USA current product page and HW Series Catalog_Screw dated 2026-07-23; product page rechecked 2026-08-07. Received terminal identity, internal circuit, polarity/current, brightness and legend acceptance remain open." (at 100.33 275.59 0) (effects (font (size 1.50 1.50)) (hide yes)))
   (property "Display" "IDEC HW1P-1FQD-A-24V amber diagnostic pilot light" (at 59.69 262.09 0) (effects (font (size 1.50 1.50)) (justify left bottom))) (pin "TBD-HA") (pin "TBD-HB"))
(symbol
   (lib_id "PBV3:XN1") (at 299.72 275.59 0) (unit 1) (exclude_from_sim no) (in_bom yes) (on_board yes) (dnp no)
   (property "Reference" "XN1" (at 251.46 258.89 0) (effects (font (size 1.50 1.50)) (justify left bottom)))
   (property "Value" "Phoenix Contact PT 2,5-TWIN, item 3209549 - SR1 S12 fanout" (at 299.72 275.59 0) (effects (font (size 1.50 1.50)) (hide yes)))
   (property "Footprint" "" (at 299.72 275.59 0) (effects (font (size 1.50 1.50)) (hide yes)))
   (property "Datasheet" "https://www.phoenixcontact.com/us/products/3209549" (at 299.72 275.59 0) (effects (font (size 1.50 1.50)) (hide yes)))
   (property "Description" "Three independent push-in clamping points replace an implicit three-way splice. Position allocation is controlled only by the R222 point-to-point schedule; conductor, marking, installation and safety review remain open." (at 299.72 275.59 0) (effects (font (size 1.50 1.50)) (hide yes)))
   (property "Status" "EXACT CATALOG CANDIDATE - TOPOLOGY/PHYSICAL REVIEW HOLD" (at 299.72 291.29 0) (effects (font (size 1.50 1.50)) (justify bottom)))
   (property "Evidence" "Official generated product PDF dated 2026-08-10; three connections, 0.14-4 mm2 flexible, 8-10 mm strip, 24 A nominal." (at 299.72 275.59 0) (effects (font (size 1.50 1.50)) (hide yes)))
   (property "Display" "Phoenix Contact PT 2,5-TWIN - SR1 S12 fanout" (at 251.46 262.09 0) (effects (font (size 1.50 1.50)) (justify left bottom))) (pin "1") (pin "2") (pin "3"))
(symbol
   (lib_id "PBV3:XN3") (at 469.90 275.59 0) (unit 1) (exclude_from_sim no) (in_bom yes) (on_board yes) (dnp no)
   (property "Reference" "XN3" (at 421.64 258.89 0) (effects (font (size 1.50 1.50)) (justify left bottom)))
   (property "Value" "Phoenix Contact PT 2,5-TWIN, item 3209549 - SR1 status fanout" (at 469.90 275.59 0) (effects (font (size 1.50 1.50)) (hide yes)))
   (property "Footprint" "" (at 469.90 275.59 0) (effects (font (size 1.50 1.50)) (hide yes)))
   (property "Datasheet" "https://www.phoenixcontact.com/us/products/3209549" (at 469.90 275.59 0) (effects (font (size 1.50 1.50)) (hide yes)))
   (property "Description" "Diagnostic-only three-way node. No safety credit. Conductor, loading, marking, installation and received verification remain open." (at 469.90 275.59 0) (effects (font (size 1.50 1.50)) (hide yes)))
   (property "Status" "EXACT CATALOG CANDIDATE - TOPOLOGY/PHYSICAL REVIEW HOLD" (at 469.90 291.29 0) (effects (font (size 1.50 1.50)) (justify bottom)))
   (property "Evidence" "Official generated product PDF dated 2026-08-10; same terminal envelope as XN1." (at 469.90 275.59 0) (effects (font (size 1.50 1.50)) (hide yes)))
   (property "Display" "Phoenix Contact PT 2,5-TWIN - SR1 status fanout" (at 421.64 262.09 0) (effects (font (size 1.50 1.50)) (justify left bottom))) (pin "1") (pin "2") (pin "3"))
 (embedded_fonts no))
